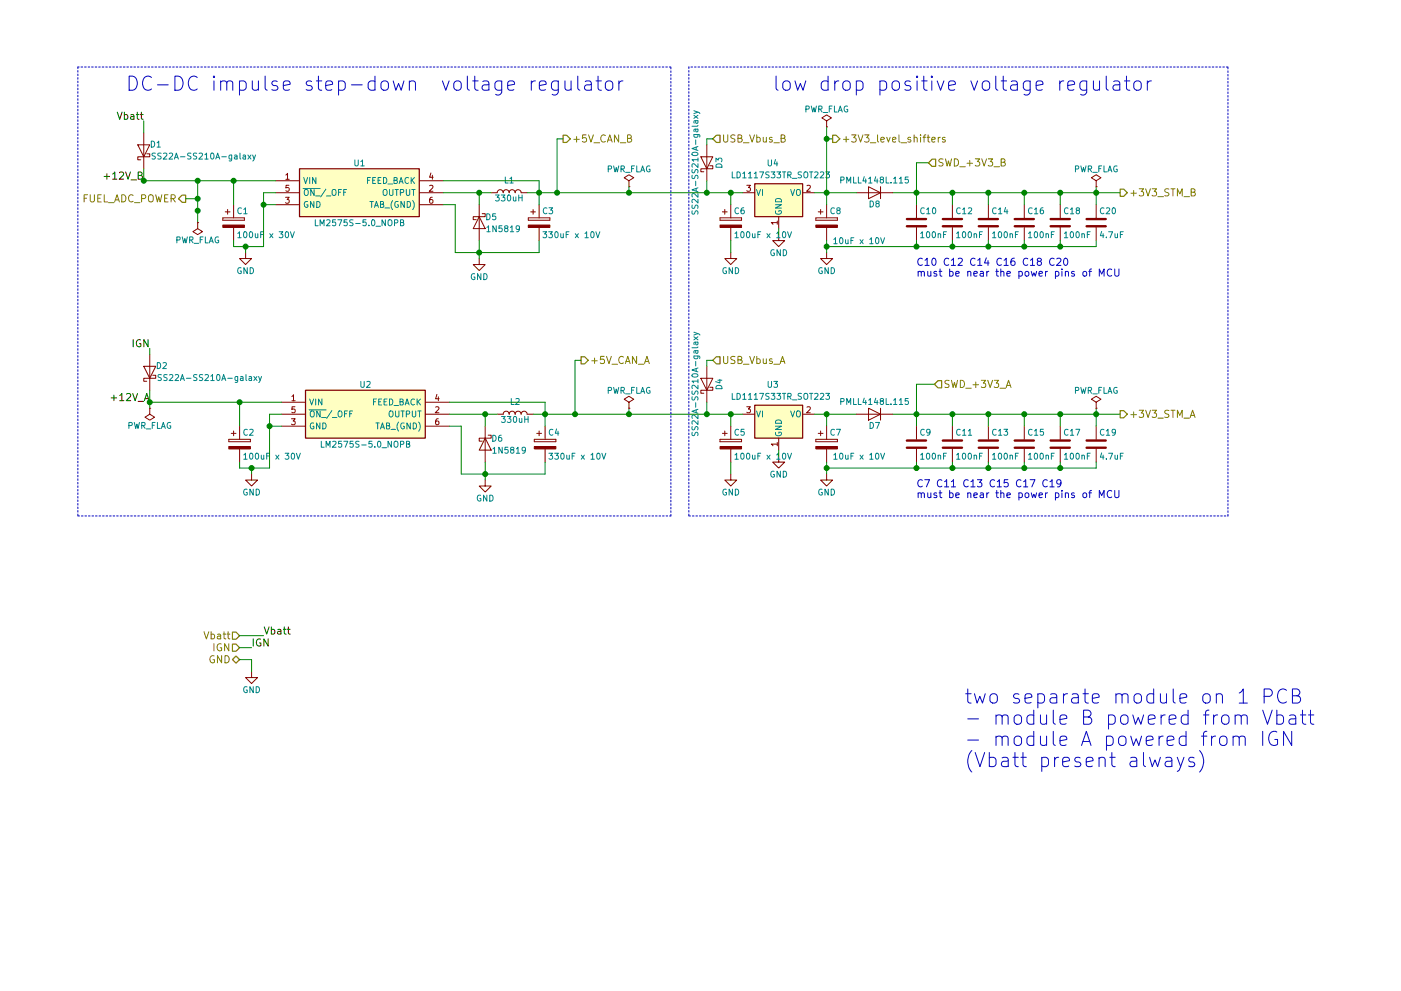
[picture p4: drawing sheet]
EESchema Schematic File Version 2
LIBS:instrument_cluster-rescue
LIBS:power
LIBS:device
LIBS:switches
LIBS:relays
LIBS:motors
LIBS:transistors
LIBS:conn
LIBS:linear
LIBS:regul
LIBS:74xx
LIBS:cmos4000
LIBS:adc-dac
LIBS:memory
LIBS:xilinx
LIBS:microcontrollers
LIBS:dsp
LIBS:microchip
LIBS:analog_switches
LIBS:motorola
LIBS:texas
LIBS:intel
LIBS:audio
LIBS:interface
LIBS:digital-audio
LIBS:philips
LIBS:display
LIBS:cypress
LIBS:siliconi
LIBS:opto
LIBS:atmel
LIBS:contrib
LIBS:valves
LIBS:stm32
LIBS:LM2596SX-5.0_NOPB
LIBS:lm2575s-5
LIBS:74HC4050D
LIBS:54819-0572
LIBS:instrument_cluster-cache
EELAYER 25 0
EELAYER END
$Descr A4 11693 8268
encoding utf-8
Sheet 4 4
Title "Instrument Cluster"
Date "2017-11-11"
Rev "v2.0a"
Comp "Kulibin-Auto Laboratory"
Comment1 ""
Comment2 "zulljon"
Comment3 ""
Comment4 "Кулибин"
$EndDescr
Text HLabel 2000 5300 0    60   Input ~ 0
Vbatt
Text HLabel 2000 5400 0    60   Input ~ 0
IGN
Text HLabel 9350 3450 2    60   Output ~ 0
+3V3_STM_A
Text HLabel 9350 1600 2    60   Output ~ 0
+3V3_STM_B
Text HLabel 4700 1150 2    60   Output ~ 0
+5V_CAN_B
Text HLabel 2000 5500 0    60   BiDi ~ 0
GND
Text Label 2200 5300 0    60   ~ 0
Vbatt
$Comp
L GND #PWR032
U 1 1
P 2100 5600
F 0 "#PWR032" H 2100 5350 50  0001 C CNN
F 1 "GND" H 2100 5450 50  0000 C CNN
F 2 "" H 2100 5600 50  0001 C CNN
F 3 "" H 2100 5600 50  0001 C CNN
	1    2100 5600
	1    0    0    -1  
$EndComp
Text Label 1200 1000 2    60   ~ 0
Vbatt
Text Label 1250 3350 2    60   ~ 0
+12V_A
$Comp
L D_Schottky D1
U 1 1
P 1200 1250
F 0 "D1" V 1250 1150 50  0000 C CNN
F 1 "SS22A-SS210A-galaxy" V 1150 750 50  0000 C CNN
F 2 "Diodes_SMD:D_SMA" H 1200 1250 50  0001 C CNN
F 3 "" H 1200 1250 50  0001 C CNN
	1    1200 1250
	0    -1   -1   0   
$EndComp
$Comp
L CP C1
U 1 1
P 1950 1850
F 0 "C1" H 1975 1950 50  0000 L CNN
F 1 "100uF x 30V" H 1975 1750 50  0000 L CNN
F 2 "Capacitors_SMD:CP_Elec_6.3x7.7" H 1988 1700 50  0001 C CNN
F 3 "" H 1950 1850 50  0001 C CNN
F 4 "ECAPSMD 100/25V 0608" H 1950 1850 60  0001 C CNN "imrad"
	1    1950 1850
	1    0    0    -1  
$EndComp
$Comp
L D_Schottky D5
U 1 1
P 4000 1850
F 0 "D5" V 3950 1950 50  0000 C CNN
F 1 "1N5819" V 4050 2050 50  0000 C CNN
F 2 "Diodes_SMD:D_SOD-123" H 4000 1850 50  0001 C CNN
F 3 "" H 4000 1850 50  0001 C CNN
	1    4000 1850
	0    1    1    0   
$EndComp
$Comp
L CP C3
U 1 1
P 4500 1850
F 0 "C3" H 4525 1950 50  0000 L CNN
F 1 "330uF x 10V" H 4525 1750 50  0000 L CNN
F 2 "Capacitors_SMD:CP_Elec_8x10" H 4538 1700 50  0001 C CNN
F 3 "" H 4500 1850 50  0001 C CNN
	1    4500 1850
	1    0    0    -1  
$EndComp
$Comp
L L L1
U 1 1
P 4250 1600
F 0 "L1" V 4350 1600 50  0000 C CNN
F 1 "330uH" V 4200 1600 50  0000 C CNN
F 2 "Inductors_SMD:L_12x12mm_h8mm" H 4250 1600 50  0001 C CNN
F 3 "" H 4250 1600 50  0001 C CNN
	1    4250 1600
	0    -1   -1   0   
$EndComp
$Comp
L GND #PWR033
U 1 1
P 2050 2100
F 0 "#PWR033" H 2050 1850 50  0001 C CNN
F 1 "GND" H 2050 1950 50  0000 C CNN
F 2 "" H 2050 2100 50  0001 C CNN
F 3 "" H 2050 2100 50  0001 C CNN
	1    2050 2100
	1    0    0    -1  
$EndComp
$Comp
L LD1117S33TR_SOT223 U3
U 1 1
P 6500 3450
F 0 "U3" H 6450 3700 50  0000 C CNN
F 1 "LD1117S33TR_SOT223" H 6100 3600 50  0000 L CNN
F 2 "TO_SOT_Packages_SMD:SOT-223-3_TabPin2" H 6500 3650 50  0001 C CNN
F 3 "" H 6600 3200 50  0001 C CNN
	1    6500 3450
	1    0    0    -1  
$EndComp
$Comp
L C C19
U 1 1
P 9150 3700
F 0 "C19" H 9175 3800 50  0000 L CNN
F 1 "4.7uF" H 9175 3600 50  0000 L CNN
F 2 "Capacitors_SMD:C_0805" H 9188 3550 50  0001 C CNN
F 3 "" H 9150 3700 50  0001 C CNN
	1    9150 3700
	1    0    0    -1  
$EndComp
$Comp
L GND #PWR034
U 1 1
P 6100 3950
F 0 "#PWR034" H 6100 3700 50  0001 C CNN
F 1 "GND" H 6100 3800 50  0000 C CNN
F 2 "" H 6100 3950 50  0001 C CNN
F 3 "" H 6100 3950 50  0001 C CNN
	1    6100 3950
	1    0    0    -1  
$EndComp
$Comp
L GND #PWR035
U 1 1
P 6900 3950
F 0 "#PWR035" H 6900 3700 50  0001 C CNN
F 1 "GND" H 6900 3800 50  0000 C CNN
F 2 "" H 6900 3950 50  0001 C CNN
F 3 "" H 6900 3950 50  0001 C CNN
	1    6900 3950
	1    0    0    -1  
$EndComp
$Comp
L LD1117S33TR_SOT223 U4
U 1 1
P 6500 1600
F 0 "U4" H 6450 1850 50  0000 C CNN
F 1 "LD1117S33TR_SOT223" H 6100 1750 50  0000 L CNN
F 2 "TO_SOT_Packages_SMD:SOT-223-3_TabPin2" H 6500 1800 50  0001 C CNN
F 3 "" H 6600 1350 50  0001 C CNN
	1    6500 1600
	1    0    0    -1  
$EndComp
$Comp
L GND #PWR036
U 1 1
P 6100 2100
F 0 "#PWR036" H 6100 1850 50  0001 C CNN
F 1 "GND" H 6100 1950 50  0000 C CNN
F 2 "" H 6100 2100 50  0001 C CNN
F 3 "" H 6100 2100 50  0001 C CNN
	1    6100 2100
	1    0    0    -1  
$EndComp
$Comp
L D_Schottky D3
U 1 1
P 5900 1350
F 0 "D3" H 5900 1250 50  0000 C CNN
F 1 "SS22A-SS210A-galaxy" H 5900 1450 50  0000 C CNN
F 2 "Diodes_SMD:D_SMA" H 5900 1350 50  0001 C CNN
F 3 "" H 5900 1350 50  0001 C CNN
	1    5900 1350
	0    -1   -1   0   
$EndComp
$Comp
L D_Schottky D4
U 1 1
P 5900 3200
F 0 "D4" H 5900 3100 50  0000 C CNN
F 1 "SS22A-SS210A-galaxy" H 5900 3300 50  0000 C CNN
F 2 "Diodes_SMD:D_SMA" H 5900 3200 50  0001 C CNN
F 3 "" H 5900 3200 50  0001 C CNN
	1    5900 3200
	0    -1   -1   0   
$EndComp
Text HLabel 4850 3000 2    60   Output ~ 0
+5V_CAN_A
Text HLabel 5950 1150 2    60   Input ~ 0
USB_Vbus_B
Text Label 2100 5400 0    60   ~ 0
IGN
Text Label 1250 2900 2    60   ~ 0
IGN
Text Label 1200 1500 2    60   ~ 0
+12V_B
$Comp
L D_Schottky D2
U 1 1
P 1250 3100
F 0 "D2" V 1300 3000 50  0000 C CNN
F 1 "SS22A-SS210A-galaxy" V 1200 2600 50  0000 C CNN
F 2 "Diodes_SMD:D_SMA" H 1250 3100 50  0001 C CNN
F 3 "" H 1250 3100 50  0001 C CNN
	1    1250 3100
	0    -1   -1   0   
$EndComp
Text Notes 1050 750  0    118  ~ 0
DC-DC impulse step-down  voltage regulator
Text Notes 6450 750  0    118  ~ 0
low drop positive voltage regulator
$Comp
L LM2575S-5.0_NOPB U1
U 1 1
P 2300 1500
F 0 "U1" H 3000 1650 50  0000 C CNN
F 1 "LM2575S-5.0_NOPB" H 3000 1150 50  0000 C CNN
F 2 "TO_SOT_Packages_SMD:TO-263-5_TabPin6" H 3000 1050 50  0001 C CNN
F 3 "http://www.ti.com/lit/gpn/lm2575" H 3000 950 50  0001 C CNN
F 4 "SIMPLE SWITCHER 1.23V to 37V, 1A Low Component Count Step-Down Regulator" H 3000 850 50  0001 C CNN "Description"
F 5 "RS" H 3000 750 50  0001 C CNN "Supplier_Name"
F 6 "Texas Instruments" H 3000 550 50  0001 C CNN "Manufacturer_Name"
F 7 "LM2575S-5.0/NOPB" H 3000 450 50  0001 C CNN "Manufacturer_Part_Number"
	1    2300 1500
	1    0    0    -1  
$EndComp
$Comp
L D_Schottky D6
U 1 1
P 4050 3700
F 0 "D6" V 4000 3800 50  0000 C CNN
F 1 "1N5819" V 4100 3900 50  0000 C CNN
F 2 "Diodes_SMD:D_SOD-123" H 4050 3700 50  0001 C CNN
F 3 "" H 4050 3700 50  0001 C CNN
	1    4050 3700
	0    1    1    0   
$EndComp
$Comp
L CP C4
U 1 1
P 4550 3700
F 0 "C4" H 4575 3800 50  0000 L CNN
F 1 "330uF x 10V" H 4575 3600 50  0000 L CNN
F 2 "Capacitors_SMD:CP_Elec_8x10" H 4588 3550 50  0001 C CNN
F 3 "" H 4550 3700 50  0001 C CNN
	1    4550 3700
	1    0    0    -1  
$EndComp
$Comp
L L L2
U 1 1
P 4300 3450
F 0 "L2" V 4400 3450 50  0000 C CNN
F 1 "330uH" V 4250 3450 50  0000 C CNN
F 2 "Inductors_SMD:L_12x12mm_h8mm" H 4300 3450 50  0001 C CNN
F 3 "" H 4300 3450 50  0001 C CNN
	1    4300 3450
	0    -1   -1   0   
$EndComp
$Comp
L GND #PWR037
U 1 1
P 2100 3950
F 0 "#PWR037" H 2100 3700 50  0001 C CNN
F 1 "GND" H 2100 3800 50  0000 C CNN
F 2 "" H 2100 3950 50  0001 C CNN
F 3 "" H 2100 3950 50  0001 C CNN
	1    2100 3950
	1    0    0    -1  
$EndComp
$Comp
L LM2575S-5.0_NOPB U2
U 1 1
P 2350 3350
F 0 "U2" H 3050 3500 50  0000 C CNN
F 1 "LM2575S-5.0_NOPB" H 3050 3000 50  0000 C CNN
F 2 "TO_SOT_Packages_SMD:TO-263-5_TabPin6" H 3050 2900 50  0001 C CNN
F 3 "http://www.ti.com/lit/gpn/lm2575" H 3050 2800 50  0001 C CNN
F 4 "SIMPLE SWITCHER 1.23V to 37V, 1A Low Component Count Step-Down Regulator" H 3050 2700 50  0001 C CNN "Description"
F 5 "RS" H 3050 2600 50  0001 C CNN "Supplier_Name"
F 6 "Texas Instruments" H 3050 2400 50  0001 C CNN "Manufacturer_Name"
F 7 "LM2575S-5.0/NOPB" H 3050 2300 50  0001 C CNN "Manufacturer_Part_Number"
	1    2350 3350
	1    0    0    -1  
$EndComp
Text HLabel 1550 1650 0    60   Output ~ 0
FUEL_ADC_POWER
Text Notes 8050 6400 0    118  ~ 0
two separate module on 1 PCB\n- module B powered from Vbatt\n- module A powered from IGN\n(Vbatt present always)
$Comp
L GND #PWR038
U 1 1
P 6500 3800
F 0 "#PWR038" H 6500 3550 50  0001 C CNN
F 1 "GND" H 6500 3650 50  0000 C CNN
F 2 "" H 6500 3800 50  0001 C CNN
F 3 "" H 6500 3800 50  0001 C CNN
	1    6500 3800
	1    0    0    -1  
$EndComp
$Comp
L GND #PWR039
U 1 1
P 6500 1950
F 0 "#PWR039" H 6500 1700 50  0001 C CNN
F 1 "GND" H 6500 1800 50  0000 C CNN
F 2 "" H 6500 1950 50  0001 C CNN
F 3 "" H 6500 1950 50  0001 C CNN
	1    6500 1950
	1    0    0    -1  
$EndComp
$Comp
L C C9
U 1 1
P 7650 3700
F 0 "C9" H 7675 3800 50  0000 L CNN
F 1 "100nF" H 7675 3600 50  0000 L CNN
F 2 "Capacitors_SMD:C_0805" H 7688 3550 50  0001 C CNN
F 3 "" H 7650 3700 50  0001 C CNN
	1    7650 3700
	1    0    0    -1  
$EndComp
$Comp
L CP C7
U 1 1
P 6900 3700
F 0 "C7" H 6925 3800 50  0000 L CNN
F 1 "10uF x 10V" H 6950 3600 50  0000 L CNN
F 2 "Capacitors_Tantalum_SMD:CP_Tantalum_Case-B_EIA-3528-21_Wave" H 6938 3550 50  0001 C CNN
F 3 "" H 6900 3700 50  0001 C CNN
	1    6900 3700
	1    0    0    -1  
$EndComp
$Comp
L C C11
U 1 1
P 7950 3700
F 0 "C11" H 7975 3800 50  0000 L CNN
F 1 "100nF" H 7975 3600 50  0000 L CNN
F 2 "Capacitors_SMD:C_0805" H 7988 3550 50  0001 C CNN
F 3 "" H 7950 3700 50  0001 C CNN
	1    7950 3700
	1    0    0    -1  
$EndComp
$Comp
L C C13
U 1 1
P 8250 3700
F 0 "C13" H 8275 3800 50  0000 L CNN
F 1 "100nF" H 8275 3600 50  0000 L CNN
F 2 "Capacitors_SMD:C_0805" H 8288 3550 50  0001 C CNN
F 3 "" H 8250 3700 50  0001 C CNN
	1    8250 3700
	1    0    0    -1  
$EndComp
$Comp
L C C15
U 1 1
P 8550 3700
F 0 "C15" H 8575 3800 50  0000 L CNN
F 1 "100nF" H 8575 3600 50  0000 L CNN
F 2 "Capacitors_SMD:C_0805" H 8588 3550 50  0001 C CNN
F 3 "" H 8550 3700 50  0001 C CNN
	1    8550 3700
	1    0    0    -1  
$EndComp
$Comp
L C C17
U 1 1
P 8850 3700
F 0 "C17" H 8875 3800 50  0000 L CNN
F 1 "100nF" H 8875 3600 50  0000 L CNN
F 2 "Capacitors_SMD:C_0805" H 8888 3550 50  0001 C CNN
F 3 "" H 8850 3700 50  0001 C CNN
	1    8850 3700
	1    0    0    -1  
$EndComp
$Comp
L C C20
U 1 1
P 9150 1850
F 0 "C20" H 9175 1950 50  0000 L CNN
F 1 "4.7uF" H 9175 1750 50  0000 L CNN
F 2 "Capacitors_SMD:C_0805" H 9188 1700 50  0001 C CNN
F 3 "" H 9150 1850 50  0001 C CNN
	1    9150 1850
	1    0    0    -1  
$EndComp
$Comp
L GND #PWR040
U 1 1
P 6900 2100
F 0 "#PWR040" H 6900 1850 50  0001 C CNN
F 1 "GND" H 6900 1950 50  0000 C CNN
F 2 "" H 6900 2100 50  0001 C CNN
F 3 "" H 6900 2100 50  0001 C CNN
	1    6900 2100
	1    0    0    -1  
$EndComp
$Comp
L C C10
U 1 1
P 7650 1850
F 0 "C10" H 7675 1950 50  0000 L CNN
F 1 "100nF" H 7675 1750 50  0000 L CNN
F 2 "Capacitors_SMD:C_0805" H 7688 1700 50  0001 C CNN
F 3 "" H 7650 1850 50  0001 C CNN
	1    7650 1850
	1    0    0    -1  
$EndComp
$Comp
L CP C8
U 1 1
P 6900 1850
F 0 "C8" H 6925 1950 50  0000 L CNN
F 1 "10uF x 10V" H 6950 1700 50  0000 L CNN
F 2 "Capacitors_Tantalum_SMD:CP_Tantalum_Case-B_EIA-3528-21_Wave" H 6938 1700 50  0001 C CNN
F 3 "" H 6900 1850 50  0001 C CNN
	1    6900 1850
	1    0    0    -1  
$EndComp
$Comp
L C C12
U 1 1
P 7950 1850
F 0 "C12" H 7975 1950 50  0000 L CNN
F 1 "100nF" H 7975 1750 50  0000 L CNN
F 2 "Capacitors_SMD:C_0805" H 7988 1700 50  0001 C CNN
F 3 "" H 7950 1850 50  0001 C CNN
	1    7950 1850
	1    0    0    -1  
$EndComp
$Comp
L C C14
U 1 1
P 8250 1850
F 0 "C14" H 8275 1950 50  0000 L CNN
F 1 "100nF" H 8275 1750 50  0000 L CNN
F 2 "Capacitors_SMD:C_0805" H 8288 1700 50  0001 C CNN
F 3 "" H 8250 1850 50  0001 C CNN
	1    8250 1850
	1    0    0    -1  
$EndComp
$Comp
L C C16
U 1 1
P 8550 1850
F 0 "C16" H 8575 1950 50  0000 L CNN
F 1 "100nF" H 8575 1750 50  0000 L CNN
F 2 "Capacitors_SMD:C_0805" H 8588 1700 50  0001 C CNN
F 3 "" H 8550 1850 50  0001 C CNN
	1    8550 1850
	1    0    0    -1  
$EndComp
$Comp
L C C18
U 1 1
P 8850 1850
F 0 "C18" H 8875 1950 50  0000 L CNN
F 1 "100nF" H 8875 1750 50  0000 L CNN
F 2 "Capacitors_SMD:C_0805" H 8888 1700 50  0001 C CNN
F 3 "" H 8850 1850 50  0001 C CNN
	1    8850 1850
	1    0    0    -1  
$EndComp
$Comp
L CP C5
U 1 1
P 6100 3700
F 0 "C5" H 6125 3800 50  0000 L CNN
F 1 "100uF x 10V" H 6125 3600 50  0000 L CNN
F 2 "Capacitors_Tantalum_SMD:CP_Tantalum_Case-D_EIA-7343-31_Hand" H 6138 3550 50  0001 C CNN
F 3 "" H 6100 3700 50  0001 C CNN
	1    6100 3700
	1    0    0    -1  
$EndComp
$Comp
L CP C6
U 1 1
P 6100 1850
F 0 "C6" H 6125 1950 50  0000 L CNN
F 1 "100uF x 10V" H 6125 1750 50  0000 L CNN
F 2 "Capacitors_Tantalum_SMD:CP_Tantalum_Case-D_EIA-7343-31_Hand" H 6138 1700 50  0001 C CNN
F 3 "" H 6100 1850 50  0001 C CNN
	1    6100 1850
	1    0    0    -1  
$EndComp
$Comp
L GND #PWR041
U 1 1
P 4000 2150
F 0 "#PWR041" H 4000 1900 50  0001 C CNN
F 1 "GND" H 4000 2000 50  0000 C CNN
F 2 "" H 4000 2150 50  0001 C CNN
F 3 "" H 4000 2150 50  0001 C CNN
	1    4000 2150
	1    0    0    -1  
$EndComp
$Comp
L GND #PWR042
U 1 1
P 4050 4000
F 0 "#PWR042" H 4050 3750 50  0001 C CNN
F 1 "GND" H 4050 3850 50  0000 C CNN
F 2 "" H 4050 4000 50  0001 C CNN
F 3 "" H 4050 4000 50  0001 C CNN
	1    4050 4000
	1    0    0    -1  
$EndComp
$Comp
L CP C2
U 1 1
P 2000 3700
F 0 "C2" H 2025 3800 50  0000 L CNN
F 1 "100uF x 30V" H 2025 3600 50  0000 L CNN
F 2 "Capacitors_SMD:CP_Elec_6.3x7.7" H 2038 3550 50  0001 C CNN
F 3 "" H 2000 3700 50  0001 C CNN
F 4 "ECAPSMD 100/25V 0608" H 2000 3700 60  0001 C CNN "imrad"
	1    2000 3700
	1    0    0    -1  
$EndComp
Wire Wire Line
	2000 5400 2100 5400
Wire Wire Line
	2000 5300 2200 5300
Wire Wire Line
	2000 5500 2100 5500
Wire Wire Line
	2100 5500 2100 5600
Wire Wire Line
	1200 1100 1200 1000
Wire Wire Line
	1200 1400 1200 1500
Wire Wire Line
	1200 1500 2300 1500
Connection ~ 1200 1500
Wire Wire Line
	4400 1600 6200 1600
Wire Wire Line
	4000 1600 4000 1700
Wire Wire Line
	3700 1600 4100 1600
Wire Wire Line
	4500 1500 4500 1700
Connection ~ 4500 1600
Connection ~ 4000 1600
Wire Wire Line
	3700 1500 4500 1500
Wire Wire Line
	1950 1500 1950 1700
Wire Wire Line
	2300 1600 2200 1600
Wire Wire Line
	2300 1700 2200 1700
Wire Wire Line
	2200 1600 2200 2050
Wire Wire Line
	1950 2050 1950 2000
Wire Wire Line
	2050 2100 2050 2050
Connection ~ 2050 2050
Wire Wire Line
	3800 1700 3800 2100
Wire Wire Line
	2200 2050 1950 2050
Wire Wire Line
	3700 1700 3800 1700
Wire Wire Line
	3800 2100 4500 2100
Wire Wire Line
	4500 2100 4500 2000
Wire Wire Line
	4000 2000 4000 2150
Connection ~ 4000 2100
Connection ~ 1950 1500
Wire Wire Line
	6100 3450 6100 3550
Wire Wire Line
	4450 3450 6200 3450
Wire Wire Line
	6800 3450 7150 3450
Wire Wire Line
	7450 3450 9350 3450
Wire Wire Line
	6900 3850 6900 3950
Wire Wire Line
	6100 3850 6100 3950
Connection ~ 6900 3450
Connection ~ 6100 3450
Wire Wire Line
	6100 1600 6100 1700
Wire Wire Line
	7450 1600 9350 1600
Wire Wire Line
	6100 2000 6100 2100
Connection ~ 6900 1600
Connection ~ 6100 1600
Wire Wire Line
	1250 2950 1250 2900
Wire Wire Line
	1250 3250 1250 3400
Connection ~ 1250 3350
Wire Notes Line
	650  550  650  4300
Wire Notes Line
	650  4300 5600 4300
Wire Notes Line
	5600 4300 5600 550 
Wire Notes Line
	5600 550  650  550 
Wire Notes Line
	5750 550  5750 4300
Wire Notes Line
	5750 4300 10250 4300
Wire Notes Line
	10250 4300 10250 550 
Wire Notes Line
	10250 550  5750 550 
Connection ~ 2200 1700
Wire Wire Line
	1250 3350 2350 3350
Wire Wire Line
	4050 3450 4050 3550
Wire Wire Line
	3750 3450 4150 3450
Wire Wire Line
	4550 3350 4550 3550
Connection ~ 4550 3450
Connection ~ 4050 3450
Wire Wire Line
	3750 3350 4550 3350
Wire Wire Line
	2000 3350 2000 3550
Wire Wire Line
	2350 3450 2250 3450
Wire Wire Line
	2350 3550 2250 3550
Wire Wire Line
	2250 3450 2250 3900
Wire Wire Line
	2000 3900 2000 3850
Wire Wire Line
	2100 3950 2100 3900
Connection ~ 2100 3900
Wire Wire Line
	3850 3550 3850 3950
Wire Wire Line
	2250 3900 2000 3900
Wire Wire Line
	3750 3550 3850 3550
Wire Wire Line
	3850 3950 4550 3950
Wire Wire Line
	4550 3950 4550 3850
Wire Wire Line
	4050 3850 4050 4000
Connection ~ 4050 3950
Connection ~ 2000 3350
Connection ~ 2250 3550
Wire Wire Line
	1550 1650 1650 1650
Wire Wire Line
	1650 1500 1650 1850
Connection ~ 1650 1500
Connection ~ 1650 1650
Wire Wire Line
	6500 3750 6500 3800
Wire Wire Line
	6500 1900 6500 1950
Wire Wire Line
	7650 3200 7650 3550
Connection ~ 7650 3450
Wire Wire Line
	7950 3550 7950 3450
Connection ~ 7950 3450
Wire Wire Line
	8250 3550 8250 3450
Connection ~ 8250 3450
Wire Wire Line
	8550 3550 8550 3450
Connection ~ 8550 3450
Wire Wire Line
	8850 3550 8850 3450
Connection ~ 8850 3450
Wire Wire Line
	9150 3400 9150 3550
Connection ~ 9150 3450
Wire Wire Line
	6900 1050 6900 1700
Wire Wire Line
	6900 2000 6900 2100
Wire Wire Line
	7650 1350 7650 1700
Wire Wire Line
	7950 1700 7950 1600
Wire Wire Line
	8250 1700 8250 1600
Wire Wire Line
	8550 1700 8550 1600
Wire Wire Line
	8850 1700 8850 1600
Wire Wire Line
	9150 1550 9150 1700
Wire Wire Line
	7650 2000 7650 2050
Wire Wire Line
	7950 2050 7950 2000
Wire Wire Line
	8250 2050 8250 2000
Wire Wire Line
	8550 2050 8550 2000
Wire Wire Line
	8850 2050 8850 2000
Connection ~ 7650 1600
Connection ~ 7950 1600
Connection ~ 8250 1600
Connection ~ 8550 1600
Connection ~ 8850 1600
Connection ~ 9150 1600
$Comp
L PWR_FLAG #FLG043
U 1 1
P 1250 3400
F 0 "#FLG043" H 1250 3475 50  0001 C CNN
F 1 "PWR_FLAG" H 1250 3550 50  0000 C CNN
F 2 "" H 1250 3400 50  0001 C CNN
F 3 "" H 1250 3400 50  0001 C CNN
	1    1250 3400
	-1   0    0    1   
$EndComp
$Comp
L PWR_FLAG #FLG044
U 1 1
P 1650 1850
F 0 "#FLG044" H 1650 1925 50  0001 C CNN
F 1 "PWR_FLAG" H 1650 2000 50  0000 C CNN
F 2 "" H 1650 1850 50  0001 C CNN
F 3 "" H 1650 1850 50  0001 C CNN
	1    1650 1850
	-1   0    0    1   
$EndComp
Connection ~ 1650 1750
$Comp
L PWR_FLAG #FLG045
U 1 1
P 9150 1550
F 0 "#FLG045" H 9150 1625 50  0001 C CNN
F 1 "PWR_FLAG" H 9150 1700 50  0000 C CNN
F 2 "" H 9150 1550 50  0001 C CNN
F 3 "" H 9150 1550 50  0001 C CNN
	1    9150 1550
	1    0    0    -1  
$EndComp
$Comp
L PWR_FLAG #FLG046
U 1 1
P 9150 3400
F 0 "#FLG046" H 9150 3475 50  0001 C CNN
F 1 "PWR_FLAG" H 9150 3550 50  0000 C CNN
F 2 "" H 9150 3400 50  0001 C CNN
F 3 "" H 9150 3400 50  0001 C CNN
	1    9150 3400
	1    0    0    -1  
$EndComp
Wire Wire Line
	6900 3900 9150 3900
Connection ~ 6900 3900
Connection ~ 8850 3900
Connection ~ 8550 3900
Connection ~ 8250 3900
Connection ~ 7950 3900
Connection ~ 7650 3900
Wire Wire Line
	9150 3900 9150 3850
Wire Wire Line
	8850 3850 8850 3900
Wire Wire Line
	8550 3850 8550 3900
Wire Wire Line
	8250 3850 8250 3900
Wire Wire Line
	7950 3850 7950 3900
Wire Wire Line
	7650 3850 7650 3900
Wire Wire Line
	9150 2050 9150 2000
Wire Wire Line
	6900 2050 9150 2050
Connection ~ 6900 2050
Connection ~ 8850 2050
Connection ~ 8550 2050
Connection ~ 8250 2050
Connection ~ 7950 2050
Connection ~ 7650 2050
Text Notes 7650 4150 0    60   ~ 0
C7 C11 C13 C15 C17 C19\nmust be near the power pins of MCU
Text Notes 7650 2300 0    60   ~ 0
C10 C12 C14 C16 C18 C20\nmust be near the power pins of MCU
$Comp
L D D7
U 1 1
P 7300 3450
F 0 "D7" H 7300 3550 50  0000 C CNN
F 1 "PMLL4148L.115" H 7300 3350 50  0000 C CNN
F 2 "Diodes_SMD:D_SC-80" H 7300 3450 50  0001 C CNN
F 3 "" H 7300 3450 50  0001 C CNN
	1    7300 3450
	-1   0    0    1   
$EndComp
$Comp
L D D8
U 1 1
P 7300 1600
F 0 "D8" H 7300 1700 50  0000 C CNN
F 1 "PMLL4148L.115" H 7300 1500 50  0000 C CNN
F 2 "Diodes_SMD:D_SC-80" H 7300 1600 50  0001 C CNN
F 3 "" H 7300 1600 50  0001 C CNN
	1    7300 1600
	-1   0    0    1   
$EndComp
Wire Wire Line
	6800 1600 7150 1600
Wire Wire Line
	4850 3000 4800 3000
Wire Wire Line
	4800 3000 4800 3450
Connection ~ 5900 3450
Connection ~ 4800 3450
Wire Wire Line
	5950 1150 5900 1150
Connection ~ 5900 1600
Wire Wire Line
	4700 1150 4650 1150
Wire Wire Line
	4650 1150 4650 1600
Wire Wire Line
	6900 1150 6950 1150
Text HLabel 6950 1150 2    60   Output ~ 0
+3V3_level_shifters
Text HLabel 5950 3000 2    60   Input ~ 0
USB_Vbus_A
Wire Wire Line
	5950 3000 5900 3000
Wire Wire Line
	5900 3000 5900 3050
Wire Wire Line
	5900 3350 5900 3450
Wire Wire Line
	5900 1150 5900 1200
Wire Wire Line
	5900 1500 5900 1600
Connection ~ 4650 1600
Wire Wire Line
	7650 1350 7750 1350
Wire Wire Line
	7650 3200 7800 3200
Wire Wire Line
	6900 3550 6900 3450
Text HLabel 7750 1350 2    60   Input ~ 0
SWD_+3V3_B
Text HLabel 7800 3200 2    60   Input ~ 0
SWD_+3V3_A
$Comp
L PWR_FLAG #FLG047
U 1 1
P 6900 1050
F 0 "#FLG047" H 6900 1125 50  0001 C CNN
F 1 "PWR_FLAG" H 6900 1200 50  0000 C CNN
F 2 "" H 6900 1050 50  0001 C CNN
F 3 "" H 6900 1050 50  0001 C CNN
	1    6900 1050
	1    0    0    -1  
$EndComp
Connection ~ 6900 1150
$Comp
L PWR_FLAG #FLG048
U 1 1
P 5250 1550
F 0 "#FLG048" H 5250 1625 50  0001 C CNN
F 1 "PWR_FLAG" H 5250 1700 50  0000 C CNN
F 2 "" H 5250 1550 50  0001 C CNN
F 3 "" H 5250 1550 50  0001 C CNN
	1    5250 1550
	1    0    0    -1  
$EndComp
Wire Wire Line
	5250 1550 5250 1600
Connection ~ 5250 1600
Wire Wire Line
	5250 3450 5250 3400
Connection ~ 5250 3450
$Comp
L PWR_FLAG #FLG049
U 1 1
P 5250 3400
F 0 "#FLG049" H 5250 3475 50  0001 C CNN
F 1 "PWR_FLAG" H 5250 3550 50  0000 C CNN
F 2 "" H 5250 3400 50  0001 C CNN
F 3 "" H 5250 3400 50  0001 C CNN
	1    5250 3400
	1    0    0    -1  
$EndComp
$EndSCHEMATC
